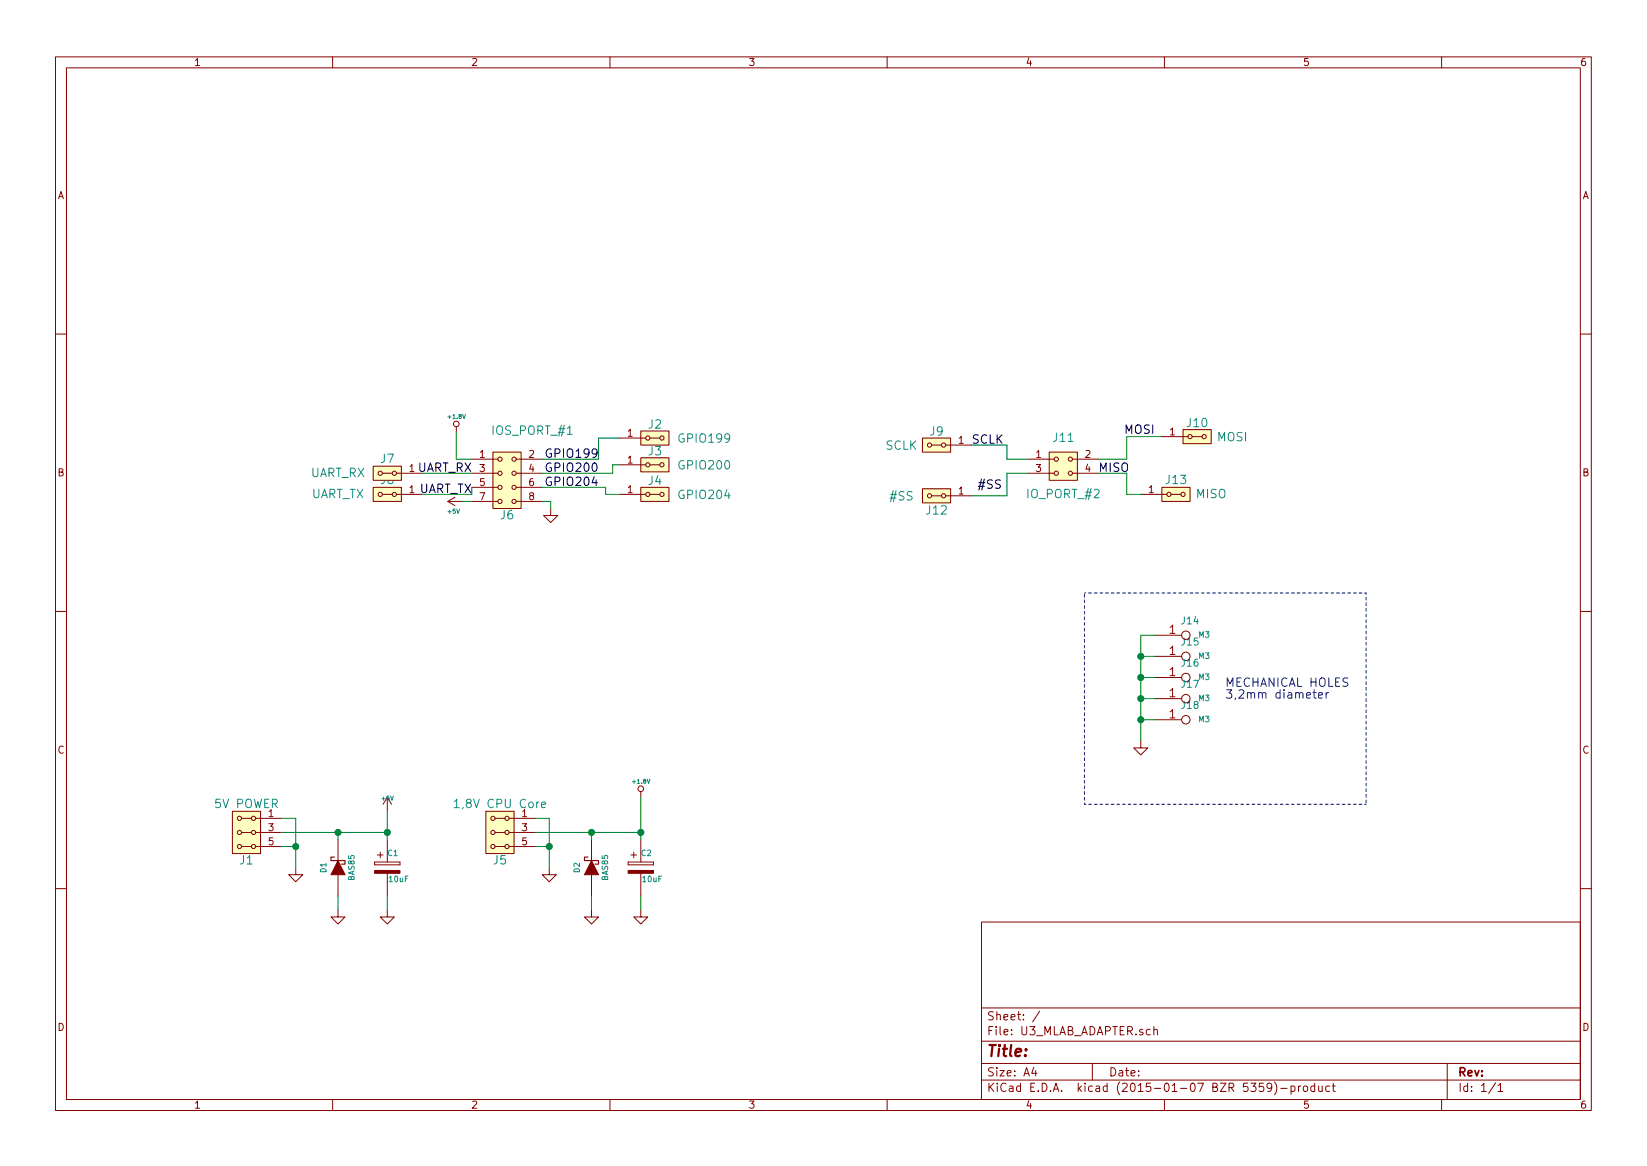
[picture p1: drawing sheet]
EESchema Schematic File Version 2
LIBS:power
LIBS:device
LIBS:transistors
LIBS:conn
LIBS:linear
LIBS:regul
LIBS:74xx
LIBS:cmos4000
LIBS:adc-dac
LIBS:memory
LIBS:xilinx
LIBS:special
LIBS:microcontrollers
LIBS:dsp
LIBS:microchip
LIBS:analog_switches
LIBS:motorola
LIBS:texas
LIBS:intel
LIBS:audio
LIBS:interface
LIBS:digital-audio
LIBS:philips
LIBS:display
LIBS:cypress
LIBS:siliconi
LIBS:opto
LIBS:atmel
LIBS:contrib
LIBS:valves
LIBS:header
LIBS:konektory
LIBS:U3_MLAB_ADAPTER-cache
EELAYER 25 0
EELAYER END
$Descr A4 11693 8268
encoding utf-8
Sheet 1 1
Title ""
Date ""
Rev ""
Comp ""
Comment1 ""
Comment2 ""
Comment3 ""
Comment4 ""
$EndDescr
$Comp
L HEADER_2x04 J6
U 1 1
P 3600 3400
F 0 "J6" H 3600 3150 60  0000 C CNN
F 1 "IOS_PORT_#1" H 3780 3750 60  0000 C CNN
F 2 "MLAB_hreb:2mm_Pin_Header_Straight_2x04" H 3600 3550 60  0001 C CNN
F 3 "" H 3600 3550 60  0000 C CNN
	1    3600 3400
	1    0    0    -1  
$EndComp
$Comp
L HEADER_2x02 J11
U 1 1
P 7550 3300
F 0 "J11" H 7550 3500 60  0000 C CNN
F 1 "IO_PORT_#2" H 7550 3100 60  0000 C CNN
F 2 "MLAB_hreb:2mm_Pin_Header_Straight_2x02" H 7550 3350 60  0001 C CNN
F 3 "" H 7550 3350 60  0000 C CNN
	1    7550 3300
	1    0    0    -1  
$EndComp
$Comp
L HEADER_2x03_PARALLEL J1
U 1 1
P 1750 5900
F 0 "J1" H 1750 5700 60  0000 C CNN
F 1 "5V POWER" H 1750 6100 60  0000 C CNN
F 2 "Mlab_Pin_Headers:Straight_2x03" H 1750 6000 60  0001 C CNN
F 3 "" H 1750 6000 60  0000 C CNN
	1    1750 5900
	-1   0    0    -1  
$EndComp
$Comp
L GND #PWR01
U 1 1
P 2100 6150
F 0 "#PWR01" H 2100 6150 30  0001 C CNN
F 1 "GND" H 2100 6080 30  0001 C CNN
F 2 "" H 2100 6150 60  0000 C CNN
F 3 "" H 2100 6150 60  0000 C CNN
	1    2100 6150
	1    0    0    -1  
$EndComp
$Comp
L +5V #PWR02
U 1 1
P 2750 5750
F 0 "#PWR02" H 2750 5840 20  0001 C CNN
F 1 "+5V" H 2750 5840 30  0000 C CNN
F 2 "" H 2750 5750 60  0000 C CNN
F 3 "" H 2750 5750 60  0000 C CNN
	1    2750 5750
	1    0    0    -1  
$EndComp
$Comp
L DIODESCH D1
U 1 1
P 2400 6150
F 0 "D1" H 2400 6250 40  0000 C CNN
F 1 "BAS85" H 2400 6050 40  0000 C CNN
F 2 "Diodes_SMD:Diode-SMA_Standard" H 2400 6150 60  0001 C CNN
F 3 "" H 2400 6150 60  0000 C CNN
	1    2400 6150
	0    -1   -1   0   
$EndComp
$Comp
L GND #PWR03
U 1 1
P 2400 6450
F 0 "#PWR03" H 2400 6450 30  0001 C CNN
F 1 "GND" H 2400 6380 30  0001 C CNN
F 2 "" H 2400 6450 60  0000 C CNN
F 3 "" H 2400 6450 60  0000 C CNN
	1    2400 6450
	1    0    0    -1  
$EndComp
$Comp
L GND #PWR04
U 1 1
P 2750 6450
F 0 "#PWR04" H 2750 6450 30  0001 C CNN
F 1 "GND" H 2750 6380 30  0001 C CNN
F 2 "" H 2750 6450 60  0000 C CNN
F 3 "" H 2750 6450 60  0000 C CNN
	1    2750 6450
	1    0    0    -1  
$EndComp
$Comp
L CP2 C1
U 1 1
P 2750 6150
F 0 "C1" H 2750 6250 40  0000 L CNN
F 1 "10uF" H 2756 6065 40  0000 L CNN
F 2 "Capacitors_Tantalum_SMD:TantalC_SizeB_EIA-3528_Reflow" H 2788 6000 30  0001 C CNN
F 3 "" H 2750 6150 60  0000 C CNN
	1    2750 6150
	1    0    0    -1  
$EndComp
Wire Wire Line
	2000 5900 2750 5900
Wire Wire Line
	2400 5900 2400 5950
Connection ~ 2400 5900
Connection ~ 2750 5900
Wire Wire Line
	2400 6350 2400 6450
Wire Wire Line
	2750 6350 2750 6450
Wire Wire Line
	2100 5800 2100 6150
Wire Wire Line
	2100 5800 2000 5800
Wire Wire Line
	2000 6000 2100 6000
Connection ~ 2100 6000
Wire Wire Line
	2750 5750 2750 5950
$Comp
L HEADER_2x03_PARALLEL J5
U 1 1
P 3550 5900
F 0 "J5" H 3550 5700 60  0000 C CNN
F 1 "1,8V CPU Core" H 3550 6100 60  0000 C CNN
F 2 "Mlab_Pin_Headers:Straight_2x03" H 3550 6000 60  0001 C CNN
F 3 "" H 3550 6000 60  0000 C CNN
	1    3550 5900
	-1   0    0    -1  
$EndComp
$Comp
L GND #PWR05
U 1 1
P 3900 6150
F 0 "#PWR05" H 3900 6150 30  0001 C CNN
F 1 "GND" H 3900 6080 30  0001 C CNN
F 2 "" H 3900 6150 60  0000 C CNN
F 3 "" H 3900 6150 60  0000 C CNN
	1    3900 6150
	1    0    0    -1  
$EndComp
$Comp
L DIODESCH D2
U 1 1
P 4200 6150
F 0 "D2" H 4200 6250 40  0000 C CNN
F 1 "BAS85" H 4200 6050 40  0000 C CNN
F 2 "Diodes_SMD:Diode-MiniMELF_Standard" H 4200 6150 60  0001 C CNN
F 3 "" H 4200 6150 60  0000 C CNN
	1    4200 6150
	0    -1   -1   0   
$EndComp
$Comp
L GND #PWR06
U 1 1
P 4200 6450
F 0 "#PWR06" H 4200 6450 30  0001 C CNN
F 1 "GND" H 4200 6380 30  0001 C CNN
F 2 "" H 4200 6450 60  0000 C CNN
F 3 "" H 4200 6450 60  0000 C CNN
	1    4200 6450
	1    0    0    -1  
$EndComp
$Comp
L GND #PWR07
U 1 1
P 4550 6450
F 0 "#PWR07" H 4550 6450 30  0001 C CNN
F 1 "GND" H 4550 6380 30  0001 C CNN
F 2 "" H 4550 6450 60  0000 C CNN
F 3 "" H 4550 6450 60  0000 C CNN
	1    4550 6450
	1    0    0    -1  
$EndComp
$Comp
L CP2 C2
U 1 1
P 4550 6150
F 0 "C2" H 4550 6250 40  0000 L CNN
F 1 "10uF" H 4556 6065 40  0000 L CNN
F 2 "Capacitors_Tantalum_SMD:TantalC_SizeB_EIA-3528_Reflow" H 4588 6000 30  0001 C CNN
F 3 "" H 4550 6150 60  0000 C CNN
	1    4550 6150
	1    0    0    -1  
$EndComp
Wire Wire Line
	3800 5900 4550 5900
Wire Wire Line
	4200 5900 4200 5950
Connection ~ 4200 5900
Connection ~ 4550 5900
Wire Wire Line
	4200 6350 4200 6450
Wire Wire Line
	4550 6350 4550 6450
Wire Wire Line
	3900 5800 3900 6150
Wire Wire Line
	3900 5800 3800 5800
Wire Wire Line
	3800 6000 3900 6000
Connection ~ 3900 6000
Wire Wire Line
	4550 5650 4550 5950
$Comp
L +1.8V #PWR08
U 1 1
P 4550 5650
F 0 "#PWR08" H 4550 5790 20  0001 C CNN
F 1 "+1.8V" H 4550 5760 30  0000 C CNN
F 2 "" H 4550 5650 60  0000 C CNN
F 3 "" H 4550 5650 60  0000 C CNN
	1    4550 5650
	1    0    0    -1  
$EndComp
$Comp
L HEADER_2x01_PARALLEL J12
U 1 1
P 6650 3510
F 0 "J12" H 6650 3610 60  0000 C CNN
F 1 "#SS" H 6900 3510 60  0000 C CNN
F 2 "MLAB_hreb:Pin_Header_Straight_2x01" H 6650 3510 60  0001 C CNN
F 3 "" H 6650 3510 60  0000 C CNN
	1    6650 3510
	-1   0    0    1   
$EndComp
$Comp
L HEADER_2x01_PARALLEL J13
U 1 1
P 8350 3500
F 0 "J13" H 8350 3600 60  0000 C CNN
F 1 "MISO" H 8600 3500 60  0000 C CNN
F 2 "MLAB_hreb:Pin_Header_Straight_2x01" H 8350 3500 60  0001 C CNN
F 3 "" H 8350 3500 60  0000 C CNN
	1    8350 3500
	1    0    0    -1  
$EndComp
$Comp
L HEADER_2x01_PARALLEL J10
U 1 1
P 8500 3090
F 0 "J10" H 8500 2990 60  0000 C CNN
F 1 "MOSI" H 8750 3090 60  0000 C CNN
F 2 "MLAB_hreb:Pin_Header_Straight_2x01" H 8500 3090 60  0001 C CNN
F 3 "" H 8500 3090 60  0000 C CNN
	1    8500 3090
	1    0    0    1   
$EndComp
$Comp
L HEADER_2x01_PARALLEL J9
U 1 1
P 6650 3150
F 0 "J9" H 6650 3050 60  0000 C CNN
F 1 "SCLK" H 6900 3150 60  0000 C CNN
F 2 "MLAB_hreb:Pin_Header_Straight_2x01" H 6650 3150 60  0001 C CNN
F 3 "" H 6650 3150 60  0000 C CNN
	1    6650 3150
	-1   0    0    1   
$EndComp
Wire Wire Line
	7800 3350 8000 3350
Wire Wire Line
	8000 3350 8000 3500
Wire Wire Line
	8000 3500 8100 3500
Wire Wire Line
	7800 3250 8000 3250
Wire Wire Line
	7300 3250 7150 3250
Wire Wire Line
	7150 3250 7150 3150
Wire Wire Line
	7150 3150 6900 3150
Wire Wire Line
	8250 3090 8000 3090
Wire Wire Line
	7150 3350 7300 3350
$Comp
L +5V #PWR09
U 1 1
P 3280 3550
F 0 "#PWR09" H 3280 3640 20  0001 C CNN
F 1 "+5V" V 3210 3610 30  0000 C CNN
F 2 "" H 3280 3550 60  0000 C CNN
F 3 "" H 3280 3550 60  0000 C CNN
	1    3280 3550
	0    -1   -1   0   
$EndComp
$Comp
L +1.8V #PWR010
U 1 1
P 3240 3060
F 0 "#PWR010" H 3240 3200 20  0001 C CNN
F 1 "+1.8V" H 3240 3170 30  0000 C CNN
F 2 "" H 3240 3060 60  0000 C CNN
F 3 "" H 3240 3060 60  0000 C CNN
	1    3240 3060
	1    0    0    -1  
$EndComp
$Comp
L HEADER_2x01_PARALLEL J2
U 1 1
P 4650 3100
F 0 "J2" H 4650 3000 60  0000 C CNN
F 1 "GPIO199" H 5000 3100 60  0000 C CNN
F 2 "MLAB_hreb:Pin_Header_Straight_2x01" H 4650 3100 60  0001 C CNN
F 3 "" H 4650 3100 60  0000 C CNN
	1    4650 3100
	1    0    0    1   
$EndComp
$Comp
L HEADER_2x01_PARALLEL J3
U 1 1
P 4650 3290
F 0 "J3" H 4650 3190 60  0000 C CNN
F 1 "GPIO200" H 5000 3290 60  0000 C CNN
F 2 "MLAB_hreb:Pin_Header_Straight_2x01" H 4650 3290 60  0001 C CNN
F 3 "" H 4650 3290 60  0000 C CNN
	1    4650 3290
	1    0    0    1   
$EndComp
$Comp
L HEADER_2x01_PARALLEL J4
U 1 1
P 4650 3500
F 0 "J4" H 4650 3400 60  0000 C CNN
F 1 "GPIO204" H 5000 3500 60  0000 C CNN
F 2 "MLAB_hreb:Pin_Header_Straight_2x01" H 4650 3500 60  0001 C CNN
F 3 "" H 4650 3500 60  0000 C CNN
	1    4650 3500
	1    0    0    1   
$EndComp
$Comp
L HEADER_2x01_PARALLEL J8
U 1 1
P 2750 3500
F 0 "J8" H 2750 3600 60  0000 C CNN
F 1 "UART_TX" H 3100 3500 60  0000 C CNN
F 2 "MLAB_hreb:Pin_Header_Straight_2x01" H 2750 3500 60  0001 C CNN
F 3 "" H 2750 3500 60  0000 C CNN
	1    2750 3500
	-1   0    0    -1  
$EndComp
$Comp
L HEADER_2x01_PARALLEL J7
U 1 1
P 2750 3350
F 0 "J7" H 2750 3450 60  0000 C CNN
F 1 "UART_RX" H 3100 3350 60  0000 C CNN
F 2 "MLAB_hreb:Pin_Header_Straight_2x01" H 2750 3350 60  0001 C CNN
F 3 "" H 2750 3350 60  0000 C CNN
	1    2750 3350
	-1   0    0    -1  
$EndComp
Wire Wire Line
	4400 3100 4250 3100
Wire Wire Line
	4250 3100 4250 3250
Wire Wire Line
	4250 3250 3850 3250
Wire Wire Line
	4400 3500 4300 3500
Wire Wire Line
	4300 3500 4300 3450
Wire Wire Line
	4300 3450 3850 3450
Wire Wire Line
	3350 3450 3350 3500
Wire Wire Line
	3350 3500 3000 3500
Wire Wire Line
	3000 3350 3350 3350
Wire Wire Line
	4350 3290 4350 3350
Wire Wire Line
	4350 3350 3850 3350
$Comp
L GND #PWR011
U 1 1
P 3910 3600
F 0 "#PWR011" H 3910 3600 30  0001 C CNN
F 1 "GND" H 3910 3530 30  0001 C CNN
F 2 "" H 3910 3600 60  0000 C CNN
F 3 "" H 3910 3600 60  0000 C CNN
	1    3910 3600
	1    0    0    -1  
$EndComp
$Comp
L CONN1_1 J15
U 1 1
P 8500 4700
F 0 "J15" H 8450 4850 50  0000 C CNN
F 1 "M3" H 8550 4750 40  0000 C CNN
F 2 "MLAB_dira:MountingHole_3mm" H 8550 4650 60  0001 C CNN
F 3 "" H 8550 4650 60  0000 C CNN
	1    8500 4700
	1    0    0    -1  
$EndComp
$Comp
L CONN1_1 J14
U 1 1
P 8500 4550
F 0 "J14" H 8450 4700 50  0000 C CNN
F 1 "M3" H 8550 4600 40  0000 C CNN
F 2 "MLAB_dira:MountingHole_3mm" H 8550 4500 60  0001 C CNN
F 3 "" H 8550 4500 60  0000 C CNN
	1    8500 4550
	1    0    0    -1  
$EndComp
$Comp
L CONN1_1 J18
U 1 1
P 8500 5150
F 0 "J18" H 8450 5300 50  0000 C CNN
F 1 "M3" H 8550 5200 40  0000 C CNN
F 2 "MLAB_dira:MountingHole_3mm" H 8550 5100 60  0001 C CNN
F 3 "" H 8550 5100 60  0000 C CNN
	1    8500 5150
	1    0    0    -1  
$EndComp
$Comp
L CONN1_1 J16
U 1 1
P 8500 4850
F 0 "J16" H 8450 5000 50  0000 C CNN
F 1 "M3" H 8550 4900 40  0000 C CNN
F 2 "MLAB_dira:MountingHole_3mm" H 8550 4800 60  0001 C CNN
F 3 "" H 8550 4800 60  0000 C CNN
	1    8500 4850
	1    0    0    -1  
$EndComp
$Comp
L CONN1_1 J17
U 1 1
P 8500 5000
F 0 "J17" H 8450 5150 50  0000 C CNN
F 1 "M3" H 8550 5050 40  0000 C CNN
F 2 "MLAB_dira:MountingHole_3mm" H 8550 4950 60  0001 C CNN
F 3 "" H 8550 4950 60  0000 C CNN
	1    8500 5000
	1    0    0    -1  
$EndComp
$Comp
L GND #PWR012
U 1 1
P 8100 5250
F 0 "#PWR012" H 8100 5250 30  0001 C CNN
F 1 "GND" H 8100 5180 30  0001 C CNN
F 2 "" H 8100 5250 60  0000 C CNN
F 3 "" H 8100 5250 60  0000 C CNN
	1    8100 5250
	1    0    0    -1  
$EndComp
Wire Wire Line
	8100 4500 8200 4500
Wire Wire Line
	8200 4650 8100 4650
Connection ~ 8100 4650
Wire Wire Line
	8100 4800 8200 4800
Connection ~ 8100 4800
Wire Wire Line
	8100 4950 8200 4950
Connection ~ 8100 4950
Wire Wire Line
	8100 5100 8200 5100
Connection ~ 8100 5100
Wire Notes Line
	7700 4200 9700 4200
Wire Notes Line
	9700 4200 9700 5700
Wire Notes Line
	9700 5700 7700 5700
Wire Notes Line
	7700 5700 7700 4200
Text Notes 8700 4950 0    60   ~ 0
MECHANICAL HOLES \n3,2mm diameter
Wire Wire Line
	8100 4500 8100 5250
Text Label 6900 3150 0    60   ~ 0
SCLK
Text Label 6940 3470 0    60   ~ 0
#SS
Text Label 7800 3350 0    60   ~ 0
MISO
Text Label 3350 3350 2    60   ~ 0
UART_RX
Text Label 3350 3500 2    60   ~ 0
UART_TX
Text Label 4250 3250 2    60   ~ 0
GPIO199
Text Label 4250 3350 2    60   ~ 0
GPIO200
Text Label 4250 3450 2    60   ~ 0
GPIO204
Text Label 8200 3080 2    60   ~ 0
MOSI
Wire Wire Line
	7150 3350 7150 3510
Wire Wire Line
	7150 3510 6900 3510
Wire Wire Line
	8000 3090 8000 3250
Wire Wire Line
	3850 3550 3910 3550
Wire Wire Line
	3910 3550 3910 3600
Wire Wire Line
	4400 3290 4350 3290
Wire Wire Line
	3350 3550 3280 3550
Wire Wire Line
	3350 3250 3240 3250
Wire Wire Line
	3240 3250 3240 3060
$EndSCHEMATC
